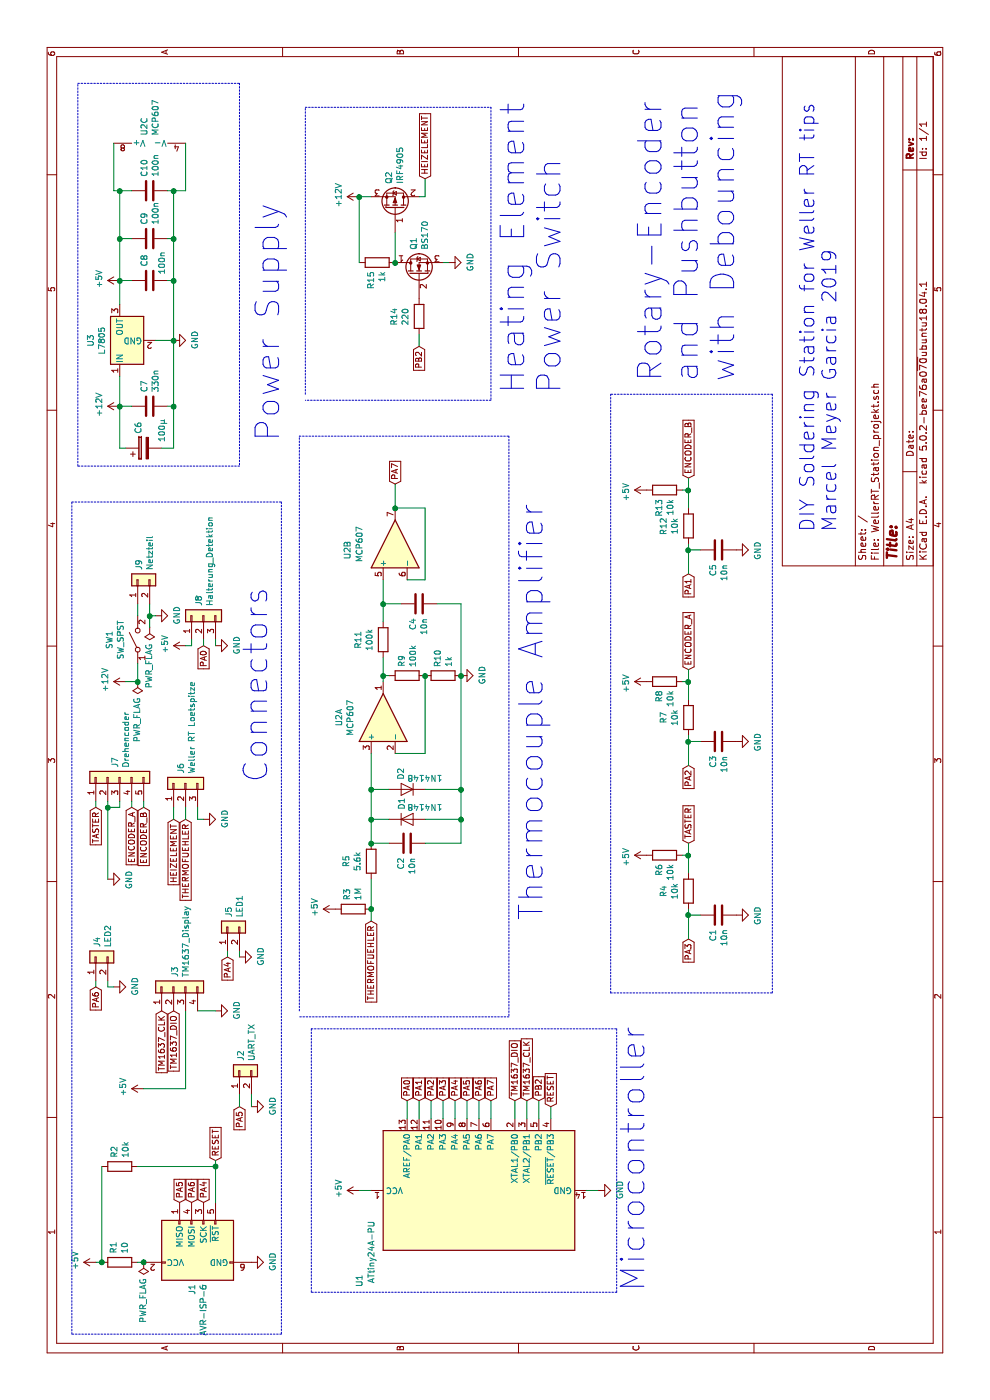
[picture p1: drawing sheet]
EESchema Schematic File Version 4
LIBS:WellerRT_Station_projekt-cache
EELAYER 26 0
EELAYER END
$Descr A4 11693 8268
encoding utf-8
Sheet 1 1
Title ""
Date ""
Rev ""
Comp ""
Comment1 ""
Comment2 ""
Comment3 ""
Comment4 ""
$EndDescr
$Comp
L ATtiny3216:ATtiny24A-PU U1
U 1 1
P 1750 4000
F 0 "U1" H 1050 5000 50  0000 R CNN
F 1 "ATtiny24A-PU" H 1500 4900 50  0000 R CNN
F 2 "Package_DIP:DIP-14_W7.62mm_Socket" H 1750 4000 50  0001 C CIN
F 3 "http://ww1.microchip.com/downloads/en/DeviceDoc/doc8183.pdf" H 1750 4000 50  0001 C CNN
	1    1750 4000
	1    0    0    -1  
$EndComp
$Comp
L Connector:AVR-ISP-6 J1
U 1 1
P 1250 1700
F 0 "J1" H 971 1797 50  0000 R CNN
F 1 "AVR-ISP-6" H 971 1704 50  0000 R CNN
F 2 "Connector_IDC:IDC-Header_2x03_P2.54mm_Vertical" V 1000 1750 50  0001 C CNN
F 3 " ~" H -25 1150 50  0001 C CNN
	1    1250 1700
	1    0    0    -1  
$EndComp
$Comp
L Regulator_Linear:L7805 U3
U 1 1
P 8850 1000
F 0 "U3" H 8850 1245 50  0000 C CNN
F 1 "L7805" H 8850 1152 50  0000 C CNN
F 2 "Package_TO_SOT_THT:TO-220-3_Horizontal_TabDown" H 8875 850 50  0001 L CIN
F 3 "http://www.st.com/content/ccc/resource/technical/document/datasheet/41/4f/b3/b0/12/d4/47/88/CD00000444.pdf/files/CD00000444.pdf/jcr:content/translations/en.CD00000444.pdf" H 8850 950 50  0001 C CNN
	1    8850 1000
	1    0    0    -1  
$EndComp
$Comp
L Amplifier_Operational:MCP602 U2
U 1 1
P 5700 3200
F 0 "U2" H 5700 3570 50  0000 C CNN
F 1 "MCP607" H 5700 3477 50  0000 C CNN
F 2 "Package_DIP:DIP-8_W7.62mm_Socket" H 5700 3200 50  0001 C CNN
F 3 "http://ww1.microchip.com/downloads/en/DeviceDoc/21314g.pdf" H 5700 3200 50  0001 C CNN
	1    5700 3200
	1    0    0    -1  
$EndComp
$Comp
L Amplifier_Operational:MCP602 U2
U 2 1
P 7150 3300
F 0 "U2" H 7100 3700 50  0000 C CNN
F 1 "MCP607" H 7150 3600 50  0000 C CNN
F 2 "Package_DIP:DIP-8_W7.62mm_Socket" H 7150 3300 50  0001 C CNN
F 3 "" H 7150 3300 50  0001 C CNN
	2    7150 3300
	1    0    0    -1  
$EndComp
$Comp
L Amplifier_Operational:MCP602 U2
U 3 1
P 10600 1250
F 0 "U2" H 10559 1297 50  0000 L CNN
F 1 "MCP607" H 10559 1204 50  0000 L CNN
F 2 "Package_DIP:DIP-8_W7.62mm_Socket" H 10600 1250 50  0001 C CNN
F 3 "http://ww1.microchip.com/downloads/en/DeviceDoc/21314g.pdf" H 10600 1250 50  0001 C CNN
	3    10600 1250
	1    0    0    -1  
$EndComp
Text GLabel 1650 1500 2    50   Input ~ 0
PA5
Text GLabel 1650 1600 2    50   Input ~ 0
PA6
Text GLabel 1650 1700 2    50   Input ~ 0
PA4
Text GLabel 2000 1800 2    50   Input ~ 0
RESET
$Comp
L power:+12V #PWR024
U 1 1
P 8300 1000
F 0 "#PWR024" H 8300 850 50  0001 C CNN
F 1 "+12V" H 8315 1175 50  0000 C CNN
F 2 "" H 8300 1000 50  0001 C CNN
F 3 "" H 8300 1000 50  0001 C CNN
	1    8300 1000
	1    0    0    -1  
$EndComp
Wire Wire Line
	8300 1000 8550 1000
$Comp
L power:GND #PWR025
U 1 1
P 8850 1450
F 0 "#PWR025" H 8850 1200 50  0001 C CNN
F 1 "GND" H 8855 1275 50  0000 C CNN
F 2 "" H 8850 1450 50  0001 C CNN
F 3 "" H 8850 1450 50  0001 C CNN
	1    8850 1450
	1    0    0    -1  
$EndComp
Wire Wire Line
	8850 1450 8850 1300
$Comp
L power:+5V #PWR026
U 1 1
P 9350 1000
F 0 "#PWR026" H 9350 850 50  0001 C CNN
F 1 "+5V" H 9365 1175 50  0000 C CNN
F 2 "" H 9350 1000 50  0001 C CNN
F 3 "" H 9350 1000 50  0001 C CNN
	1    9350 1000
	1    0    0    -1  
$EndComp
Wire Wire Line
	9350 1000 9150 1000
$Comp
L power:+5V #PWR01
U 1 1
P 1150 800
F 0 "#PWR01" H 1150 650 50  0001 C CNN
F 1 "+5V" H 1165 975 50  0000 C CNN
F 2 "" H 1150 800 50  0001 C CNN
F 3 "" H 1150 800 50  0001 C CNN
	1    1150 800 
	1    0    0    -1  
$EndComp
$Comp
L Device:R R1
U 1 1
P 1150 1000
F 0 "R1" H 1080 953 50  0000 R CNN
F 1 "10" H 1080 1046 50  0000 R CNN
F 2 "Resistor_THT:R_Axial_DIN0207_L6.3mm_D2.5mm_P2.54mm_Vertical" V 1080 1000 50  0001 C CNN
F 3 "~" H 1150 1000 50  0001 C CNN
	1    1150 1000
	-1   0    0    1   
$EndComp
Wire Wire Line
	1150 800  1150 850 
Wire Wire Line
	1150 1150 1150 1200
$Comp
L power:GND #PWR02
U 1 1
P 1150 2100
F 0 "#PWR02" H 1150 1850 50  0001 C CNN
F 1 "GND" H 1155 1925 50  0000 C CNN
F 2 "" H 1150 2100 50  0001 C CNN
F 3 "" H 1150 2100 50  0001 C CNN
	1    1150 2100
	1    0    0    -1  
$EndComp
Text GLabel 2500 3900 2    50   Input ~ 0
PA5
Text GLabel 2500 4000 2    50   Input ~ 0
PA6
Text GLabel 2500 3800 2    50   Input ~ 0
PA4
Text GLabel 2450 4600 2    50   Input ~ 0
RESET
Wire Wire Line
	2500 3900 2350 3900
Wire Wire Line
	2500 4000 2350 4000
Wire Wire Line
	2500 3800 2350 3800
$Comp
L Device:R R2
U 1 1
P 1950 1000
F 0 "R2" H 2020 1047 50  0000 L CNN
F 1 "10k" H 2020 954 50  0000 L CNN
F 2 "Resistor_THT:R_Axial_DIN0207_L6.3mm_D2.5mm_P2.54mm_Vertical" V 1880 1000 50  0001 C CNN
F 3 "~" H 1950 1000 50  0001 C CNN
	1    1950 1000
	1    0    0    -1  
$EndComp
Wire Wire Line
	1950 850  1150 850 
Wire Wire Line
	2350 4600 2450 4600
Connection ~ 1150 850 
Wire Wire Line
	1950 1150 1950 1800
Wire Wire Line
	1950 1800 2000 1800
Wire Wire Line
	1950 1800 1650 1800
Connection ~ 1950 1800
$Comp
L power:+5V #PWR03
U 1 1
P 1750 3000
F 0 "#PWR03" H 1750 2850 50  0001 C CNN
F 1 "+5V" H 1765 3175 50  0000 C CNN
F 2 "" H 1750 3000 50  0001 C CNN
F 3 "" H 1750 3000 50  0001 C CNN
	1    1750 3000
	1    0    0    -1  
$EndComp
Wire Wire Line
	1750 3000 1750 3100
$Comp
L power:GND #PWR027
U 1 1
P 9500 3750
F 0 "#PWR027" H 9500 3500 50  0001 C CNN
F 1 "GND" H 9505 3575 50  0000 C CNN
F 2 "" H 9500 3750 50  0001 C CNN
F 3 "" H 9500 3750 50  0001 C CNN
	1    9500 3750
	1    0    0    -1  
$EndComp
Wire Wire Line
	1750 4900 1750 5000
$Comp
L Device:C C7
U 1 1
P 8300 1250
F 0 "C7" H 8415 1297 50  0000 L CNN
F 1 "330n" H 8415 1204 50  0000 L CNN
F 2 "Capacitor_THT:C_Disc_D3.0mm_W2.0mm_P2.50mm" H 8338 1100 50  0001 C CNN
F 3 "~" H 8300 1250 50  0001 C CNN
	1    8300 1250
	1    0    0    -1  
$EndComp
Wire Wire Line
	8300 1000 8300 1100
Connection ~ 8300 1000
Wire Wire Line
	8300 1400 8300 1450
Wire Wire Line
	8300 1450 8850 1450
Connection ~ 8850 1450
$Comp
L Device:C C8
U 1 1
P 9350 1250
F 0 "C8" H 9465 1297 50  0000 L CNN
F 1 "100n" H 9400 1150 50  0000 L CNN
F 2 "Capacitor_THT:C_Disc_D3.0mm_W2.0mm_P2.50mm" H 9388 1100 50  0001 C CNN
F 3 "~" H 9350 1250 50  0001 C CNN
	1    9350 1250
	1    0    0    -1  
$EndComp
$Comp
L Device:C C9
U 1 1
P 9700 1250
F 0 "C9" H 9815 1297 50  0000 L CNN
F 1 "100n" H 9815 1204 50  0000 L CNN
F 2 "Capacitor_THT:C_Disc_D3.0mm_W2.0mm_P2.50mm" H 9738 1100 50  0001 C CNN
F 3 "~" H 9700 1250 50  0001 C CNN
	1    9700 1250
	1    0    0    -1  
$EndComp
Wire Wire Line
	9350 1000 9700 1000
Wire Wire Line
	9700 1000 9700 1100
Connection ~ 9350 1000
Wire Wire Line
	9350 1000 9350 1100
Wire Wire Line
	9350 1400 9350 1450
Wire Wire Line
	9350 1450 8850 1450
Wire Wire Line
	9700 1400 9700 1450
Wire Wire Line
	9700 1450 9350 1450
Connection ~ 9350 1450
$Comp
L Device:C C10
U 1 1
P 10100 1250
F 0 "C10" H 10215 1297 50  0000 L CNN
F 1 "100n" H 10215 1204 50  0000 L CNN
F 2 "Capacitor_THT:C_Disc_D3.0mm_W2.0mm_P2.50mm" H 10138 1100 50  0001 C CNN
F 3 "~" H 10100 1250 50  0001 C CNN
	1    10100 1250
	1    0    0    -1  
$EndComp
Wire Wire Line
	10100 1100 10100 1000
Wire Wire Line
	10100 1000 9700 1000
Connection ~ 9700 1000
Wire Wire Line
	10100 1400 10100 1450
Wire Wire Line
	10100 1450 9700 1450
Connection ~ 9700 1450
Wire Wire Line
	10500 950  10100 950 
Wire Wire Line
	10100 950  10100 1000
Connection ~ 10100 1000
Wire Wire Line
	10100 1450 10100 1550
Wire Wire Line
	10100 1550 10500 1550
Connection ~ 10100 1450
$Comp
L Device:R R9
U 1 1
P 6050 3400
F 0 "R9" H 6120 3447 50  0000 L CNN
F 1 "100k" H 6120 3354 50  0000 L CNN
F 2 "Resistor_THT:R_Axial_DIN0207_L6.3mm_D2.5mm_P2.54mm_Vertical" V 5980 3400 50  0001 C CNN
F 3 "~" H 6050 3400 50  0001 C CNN
	1    6050 3400
	1    0    0    -1  
$EndComp
$Comp
L Device:R R10
U 1 1
P 6050 3700
F 0 "R10" H 6120 3747 50  0000 L CNN
F 1 "1k" H 6120 3654 50  0000 L CNN
F 2 "Resistor_THT:R_Axial_DIN0207_L6.3mm_D2.5mm_P2.54mm_Vertical" V 5980 3700 50  0001 C CNN
F 3 "~" H 6050 3700 50  0001 C CNN
	1    6050 3700
	1    0    0    -1  
$EndComp
Wire Wire Line
	6000 3200 6050 3200
Wire Wire Line
	6050 3200 6050 3250
Wire Wire Line
	6050 3550 5400 3550
Wire Wire Line
	5400 3550 5400 3300
$Comp
L power:GND #PWR018
U 1 1
P 6050 3850
F 0 "#PWR018" H 6050 3600 50  0001 C CNN
F 1 "GND" H 6055 3675 50  0000 C CNN
F 2 "" H 6050 3850 50  0001 C CNN
F 3 "" H 6050 3850 50  0001 C CNN
	1    6050 3850
	1    0    0    -1  
$EndComp
Connection ~ 6050 3550
$Comp
L Device:R R5
U 1 1
P 4500 3100
F 0 "R5" V 4290 3100 50  0000 C CNN
F 1 "5.6k" V 4383 3100 50  0000 C CNN
F 2 "Resistor_THT:R_Axial_DIN0207_L6.3mm_D2.5mm_P2.54mm_Vertical" V 4430 3100 50  0001 C CNN
F 3 "~" H 4500 3100 50  0001 C CNN
	1    4500 3100
	0    1    1    0   
$EndComp
$Comp
L Device:D D1
U 1 1
P 4850 3400
F 0 "D1" V 4803 3479 50  0000 L CNN
F 1 "1N4148" H 4850 3750 50  0000 L CNN
F 2 "Diode_THT:D_DO-35_SOD27_P2.54mm_Vertical_AnodeUp" H 4850 3400 50  0001 C CNN
F 3 "1N4148" H 4850 3400 50  0001 C CNN
	1    4850 3400
	0    1    1    0   
$EndComp
$Comp
L Device:D D2
U 1 1
P 5100 3400
F 0 "D2" V 5147 3321 50  0000 R CNN
F 1 "1N4148" H 5100 3550 50  0000 R CNN
F 2 "Diode_THT:D_DO-35_SOD27_P2.54mm_Vertical_AnodeUp" H 5100 3400 50  0001 C CNN
F 3 "~" H 5100 3400 50  0001 C CNN
	1    5100 3400
	0    -1   -1   0   
$EndComp
$Comp
L Device:C C2
U 1 1
P 4650 3400
F 0 "C2" H 4535 3353 50  0000 R CNN
F 1 "10n" H 4535 3446 50  0000 R CNN
F 2 "Capacitor_THT:C_Disc_D3.0mm_W2.0mm_P2.50mm" H 4688 3250 50  0001 C CNN
F 3 "~" H 4650 3400 50  0001 C CNN
	1    4650 3400
	1    0    0    1   
$EndComp
$Comp
L Device:R R3
U 1 1
P 4100 2950
F 0 "R3" H 4030 2903 50  0000 R CNN
F 1 "1M" H 4030 2996 50  0000 R CNN
F 2 "Resistor_THT:R_Axial_DIN0207_L6.3mm_D2.5mm_P2.54mm_Vertical" V 4030 2950 50  0001 C CNN
F 3 "~" H 4100 2950 50  0001 C CNN
	1    4100 2950
	-1   0    0    1   
$EndComp
$Comp
L power:+5V #PWR011
U 1 1
P 4100 2800
F 0 "#PWR011" H 4100 2650 50  0001 C CNN
F 1 "+5V" H 4115 2975 50  0000 C CNN
F 2 "" H 4100 2800 50  0001 C CNN
F 3 "" H 4100 2800 50  0001 C CNN
	1    4100 2800
	1    0    0    -1  
$EndComp
Wire Wire Line
	4100 3100 4350 3100
Wire Wire Line
	4650 3100 4850 3100
Wire Wire Line
	5100 3250 5100 3100
Connection ~ 5100 3100
Wire Wire Line
	5100 3100 5400 3100
Wire Wire Line
	4850 3250 4850 3100
Connection ~ 4850 3100
Wire Wire Line
	4850 3100 5100 3100
Wire Wire Line
	4650 3250 4650 3100
Connection ~ 4650 3100
Wire Wire Line
	6050 3850 5100 3850
Wire Wire Line
	4650 3850 4650 3550
Connection ~ 6050 3850
Wire Wire Line
	4850 3550 4850 3850
Connection ~ 4850 3850
Wire Wire Line
	4850 3850 4650 3850
Wire Wire Line
	5100 3550 5100 3850
Connection ~ 5100 3850
Wire Wire Line
	5100 3850 4850 3850
$Comp
L Device:R R11
U 1 1
P 6350 3200
F 0 "R11" V 6140 3200 50  0000 C CNN
F 1 "100k" V 6233 3200 50  0000 C CNN
F 2 "Resistor_THT:R_Axial_DIN0207_L6.3mm_D2.5mm_P2.54mm_Vertical" V 6280 3200 50  0001 C CNN
F 3 "~" H 6350 3200 50  0001 C CNN
	1    6350 3200
	0    1    1    0   
$EndComp
Wire Wire Line
	6200 3200 6050 3200
Connection ~ 6050 3200
$Comp
L Device:C C4
U 1 1
P 6650 3500
F 0 "C4" H 6535 3453 50  0000 R CNN
F 1 "10n" H 6535 3546 50  0000 R CNN
F 2 "Capacitor_THT:C_Disc_D3.0mm_W2.0mm_P2.50mm" H 6688 3350 50  0001 C CNN
F 3 "~" H 6650 3500 50  0001 C CNN
	1    6650 3500
	1    0    0    1   
$EndComp
Wire Wire Line
	6650 3650 6650 3850
Wire Wire Line
	6650 3850 6050 3850
Wire Wire Line
	6650 3350 6650 3200
Wire Wire Line
	6650 3200 6500 3200
Connection ~ 6650 3200
Wire Wire Line
	6650 3200 6850 3200
Wire Wire Line
	6850 3400 6850 3550
Wire Wire Line
	6850 3550 7450 3550
Wire Wire Line
	7450 3550 7450 3300
Text GLabel 7650 3300 2    50   Input ~ 0
PA7
Wire Wire Line
	7650 3300 7450 3300
Connection ~ 7450 3300
Text GLabel 2500 3500 2    50   Input ~ 0
PA1
Wire Wire Line
	2500 3500 2350 3500
Text GLabel 4000 3100 0    50   Input ~ 0
THERMOFUEHLER
Wire Wire Line
	4000 3100 4100 3100
Connection ~ 4100 3100
$Comp
L Connector_Generic:Conn_01x03 J6
U 1 1
P 5150 1550
F 0 "J6" H 5230 1593 50  0000 L CNN
F 1 "Weller RT Loetspitze" H 5230 1500 50  0000 L CNN
F 2 "TerminalBlock_RND:TerminalBlock_RND_205-00233_1x03_P5.08mm_Horizontal" H 5150 1550 50  0001 C CNN
F 3 "~" H 5150 1550 50  0001 C CNN
	1    5150 1550
	1    0    0    -1  
$EndComp
Text GLabel 4850 1550 0    50   Input ~ 0
THERMOFUEHLER
Wire Wire Line
	4850 1550 4950 1550
Text GLabel 4850 1450 0    50   Input ~ 0
HEIZELEMENT
Wire Wire Line
	4850 1450 4950 1450
$Comp
L power:GND #PWR014
U 1 1
P 4850 1700
F 0 "#PWR014" H 4850 1450 50  0001 C CNN
F 1 "GND" H 4855 1525 50  0000 C CNN
F 2 "" H 4850 1700 50  0001 C CNN
F 3 "" H 4850 1700 50  0001 C CNN
	1    4850 1700
	1    0    0    -1  
$EndComp
Wire Wire Line
	4850 1700 4850 1650
Wire Wire Line
	4850 1650 4950 1650
$Comp
L Transistor_FET:IRF4905 Q2
U 1 1
P 9950 3300
F 0 "Q2" H 10156 3253 50  0000 L CNN
F 1 "IRF4905" H 10156 3346 50  0000 L CNN
F 2 "Package_TO_SOT_THT:TO-220-3_Vertical" H 10150 3225 50  0001 L CIN
F 3 "http://www.infineon.com/dgdl/irf4905.pdf?fileId=5546d462533600a4015355e32165197c" H 9950 3300 50  0001 L CNN
	1    9950 3300
	1    0    0    1   
$EndComp
$Comp
L Transistor_FET:BS170 Q1
U 1 1
P 9400 3500
F 0 "Q1" H 9606 3547 50  0000 L CNN
F 1 "BS170" H 9606 3454 50  0000 L CNN
F 2 "Package_TO_SOT_THT:TO-92_Inline" H 9600 3425 50  0001 L CIN
F 3 "http://www.fairchildsemi.com/ds/BS/BS170.pdf" H 9400 3500 50  0001 L CNN
	1    9400 3500
	1    0    0    -1  
$EndComp
$Comp
L power:+12V #PWR028
U 1 1
P 10050 3000
F 0 "#PWR028" H 10050 2850 50  0001 C CNN
F 1 "+12V" H 10065 3175 50  0000 C CNN
F 2 "" H 10050 3000 50  0001 C CNN
F 3 "" H 10050 3000 50  0001 C CNN
	1    10050 3000
	1    0    0    -1  
$EndComp
Wire Wire Line
	10050 3100 10050 3000
$Comp
L Device:R R15
U 1 1
P 9500 3150
F 0 "R15" H 9431 3103 50  0000 R CNN
F 1 "1k" H 9431 3196 50  0000 R CNN
F 2 "Resistor_THT:R_Axial_DIN0207_L6.3mm_D2.5mm_P2.54mm_Vertical" V 9430 3150 50  0001 C CNN
F 3 "~" H 9500 3150 50  0001 C CNN
	1    9500 3150
	1    0    0    1   
$EndComp
Wire Wire Line
	9500 3000 10050 3000
Connection ~ 10050 3000
Wire Wire Line
	9500 3300 9750 3300
Connection ~ 9500 3300
$Comp
L Device:R R14
U 1 1
P 9050 3500
F 0 "R14" V 8840 3500 50  0000 C CNN
F 1 "220" V 8933 3500 50  0000 C CNN
F 2 "Resistor_THT:R_Axial_DIN0207_L6.3mm_D2.5mm_P2.54mm_Vertical" V 8980 3500 50  0001 C CNN
F 3 "~" H 9050 3500 50  0001 C CNN
	1    9050 3500
	0    -1   1    0   
$EndComp
Text GLabel 8800 3500 0    50   Input ~ 0
PB2
Wire Wire Line
	8800 3500 8900 3500
Text GLabel 10200 3550 2    50   Input ~ 0
HEIZELEMENT
Wire Wire Line
	10200 3550 10050 3550
Wire Wire Line
	10050 3550 10050 3500
$Comp
L Connector_Generic:Conn_01x05 J7
U 1 1
P 5200 1000
F 0 "J7" H 5280 1043 50  0000 L CNN
F 1 "Drehencoder" H 5280 950 50  0000 L CNN
F 2 "Connector_PinHeader_2.54mm:PinHeader_1x05_P2.54mm_Vertical" H 5200 1000 50  0001 C CNN
F 3 "~" H 5200 1000 50  0001 C CNN
	1    5200 1000
	1    0    0    -1  
$EndComp
$Comp
L Device:R R6
U 1 1
P 4550 5550
F 0 "R6" H 4620 5597 50  0000 L CNN
F 1 "10k" H 4620 5504 50  0000 L CNN
F 2 "Resistor_THT:R_Axial_DIN0207_L6.3mm_D2.5mm_P2.54mm_Vertical" V 4480 5550 50  0001 C CNN
F 3 "~" H 4550 5550 50  0001 C CNN
	1    4550 5550
	-1   0    0    -1  
$EndComp
$Comp
L Device:R R4
U 1 1
P 4250 5750
F 0 "R4" V 4040 5750 50  0000 C CNN
F 1 "10k" V 4133 5750 50  0000 C CNN
F 2 "Resistor_THT:R_Axial_DIN0207_L6.3mm_D2.5mm_P2.54mm_Vertical" V 4180 5750 50  0001 C CNN
F 3 "~" H 4250 5750 50  0001 C CNN
	1    4250 5750
	0    -1   1    0   
$EndComp
$Comp
L Device:C C1
U 1 1
P 4050 6000
F 0 "C1" H 4165 6047 50  0000 L CNN
F 1 "10n" H 4165 5954 50  0000 L CNN
F 2 "Capacitor_THT:C_Disc_D3.0mm_W2.0mm_P2.50mm" H 4088 5850 50  0001 C CNN
F 3 "~" H 4050 6000 50  0001 C CNN
	1    4050 6000
	-1   0    0    -1  
$EndComp
Wire Wire Line
	4550 5700 4550 5750
Wire Wire Line
	4550 5750 4400 5750
Wire Wire Line
	4100 5750 4050 5750
Wire Wire Line
	4050 5750 4050 5850
$Comp
L power:+5V #PWR013
U 1 1
P 4550 5400
F 0 "#PWR013" H 4550 5250 50  0001 C CNN
F 1 "+5V" H 4565 5575 50  0000 C CNN
F 2 "" H 4550 5400 50  0001 C CNN
F 3 "" H 4550 5400 50  0001 C CNN
	1    4550 5400
	-1   0    0    -1  
$EndComp
$Comp
L power:GND #PWR010
U 1 1
P 4050 6150
F 0 "#PWR010" H 4050 5900 50  0001 C CNN
F 1 "GND" H 4055 5975 50  0000 C CNN
F 2 "" H 4050 6150 50  0001 C CNN
F 3 "" H 4050 6150 50  0001 C CNN
	1    4050 6150
	-1   0    0    -1  
$EndComp
Text GLabel 2500 4100 2    50   Input ~ 0
PA7
Wire Wire Line
	2500 4100 2350 4100
Text GLabel 3850 5750 0    50   Input ~ 0
PA3
Wire Wire Line
	3850 5750 4050 5750
Connection ~ 4050 5750
$Comp
L power:GND #PWR012
U 1 1
P 4350 900
F 0 "#PWR012" H 4350 650 50  0001 C CNN
F 1 "GND" H 4355 725 50  0000 C CNN
F 2 "" H 4350 900 50  0001 C CNN
F 3 "" H 4350 900 50  0001 C CNN
	1    4350 900 
	-1   0    0    -1  
$EndComp
Wire Wire Line
	4350 900  4950 900 
Text GLabel 4950 800  0    50   Input ~ 0
TASTER
Wire Wire Line
	4950 800  5000 800 
Wire Wire Line
	5000 1000 4950 1000
Wire Wire Line
	4950 1000 4950 900 
Connection ~ 4950 900 
Wire Wire Line
	4950 900  5000 900 
Text GLabel 4950 1100 0    50   Input ~ 0
ENCODER_A
Text GLabel 4950 1200 0    50   Input ~ 0
ENCODER_B
Wire Wire Line
	4950 1100 5000 1100
Wire Wire Line
	5000 1200 4950 1200
Text GLabel 6100 5750 2    50   Input ~ 0
ENCODER_A
Text GLabel 7700 5750 2    50   Input ~ 0
ENCODER_B
Text GLabel 4650 5750 2    50   Input ~ 0
TASTER
Wire Wire Line
	4650 5750 4550 5750
Connection ~ 4550 5750
$Comp
L Device:R R8
U 1 1
P 6000 5550
F 0 "R8" H 6070 5597 50  0000 L CNN
F 1 "10k" H 6070 5504 50  0000 L CNN
F 2 "Resistor_THT:R_Axial_DIN0207_L6.3mm_D2.5mm_P2.54mm_Vertical" V 5930 5550 50  0001 C CNN
F 3 "~" H 6000 5550 50  0001 C CNN
	1    6000 5550
	-1   0    0    -1  
$EndComp
$Comp
L Device:R R7
U 1 1
P 5700 5750
F 0 "R7" V 5490 5750 50  0000 C CNN
F 1 "10k" V 5583 5750 50  0000 C CNN
F 2 "Resistor_THT:R_Axial_DIN0207_L6.3mm_D2.5mm_P2.54mm_Vertical" V 5630 5750 50  0001 C CNN
F 3 "~" H 5700 5750 50  0001 C CNN
	1    5700 5750
	0    -1   1    0   
$EndComp
$Comp
L Device:C C3
U 1 1
P 5500 6000
F 0 "C3" H 5615 6047 50  0000 L CNN
F 1 "10n" H 5615 5954 50  0000 L CNN
F 2 "Capacitor_THT:C_Disc_D3.0mm_W2.0mm_P2.50mm" H 5538 5850 50  0001 C CNN
F 3 "~" H 5500 6000 50  0001 C CNN
	1    5500 6000
	-1   0    0    -1  
$EndComp
Wire Wire Line
	6000 5700 6000 5750
Wire Wire Line
	6000 5750 5850 5750
Wire Wire Line
	5550 5750 5500 5750
Wire Wire Line
	5500 5750 5500 5850
$Comp
L power:+5V #PWR017
U 1 1
P 6000 5400
F 0 "#PWR017" H 6000 5250 50  0001 C CNN
F 1 "+5V" H 6015 5575 50  0000 C CNN
F 2 "" H 6000 5400 50  0001 C CNN
F 3 "" H 6000 5400 50  0001 C CNN
	1    6000 5400
	-1   0    0    -1  
$EndComp
$Comp
L power:GND #PWR015
U 1 1
P 5500 6150
F 0 "#PWR015" H 5500 5900 50  0001 C CNN
F 1 "GND" H 5505 5975 50  0000 C CNN
F 2 "" H 5500 6150 50  0001 C CNN
F 3 "" H 5500 6150 50  0001 C CNN
	1    5500 6150
	-1   0    0    -1  
$EndComp
Text GLabel 5300 5750 0    50   Input ~ 0
PA2
Wire Wire Line
	5300 5750 5500 5750
Connection ~ 5500 5750
Wire Wire Line
	6100 5750 6000 5750
Connection ~ 6000 5750
$Comp
L Device:R R13
U 1 1
P 7600 5550
F 0 "R13" H 7670 5597 50  0000 L CNN
F 1 "10k" H 7670 5504 50  0000 L CNN
F 2 "Resistor_THT:R_Axial_DIN0207_L6.3mm_D2.5mm_P2.54mm_Vertical" V 7530 5550 50  0001 C CNN
F 3 "~" H 7600 5550 50  0001 C CNN
	1    7600 5550
	-1   0    0    -1  
$EndComp
$Comp
L Device:R R12
U 1 1
P 7300 5750
F 0 "R12" V 7090 5750 50  0000 C CNN
F 1 "10k" V 7183 5750 50  0000 C CNN
F 2 "Resistor_THT:R_Axial_DIN0207_L6.3mm_D2.5mm_P2.54mm_Vertical" V 7230 5750 50  0001 C CNN
F 3 "~" H 7300 5750 50  0001 C CNN
	1    7300 5750
	0    -1   1    0   
$EndComp
$Comp
L Device:C C5
U 1 1
P 7100 6000
F 0 "C5" H 7215 6047 50  0000 L CNN
F 1 "10n" H 7215 5954 50  0000 L CNN
F 2 "Capacitor_THT:C_Disc_D3.0mm_W2.0mm_P2.50mm" H 7138 5850 50  0001 C CNN
F 3 "~" H 7100 6000 50  0001 C CNN
	1    7100 6000
	-1   0    0    -1  
$EndComp
Wire Wire Line
	7600 5700 7600 5750
Wire Wire Line
	7600 5750 7450 5750
Wire Wire Line
	7150 5750 7100 5750
Wire Wire Line
	7100 5750 7100 5850
$Comp
L power:+5V #PWR023
U 1 1
P 7600 5400
F 0 "#PWR023" H 7600 5250 50  0001 C CNN
F 1 "+5V" H 7615 5575 50  0000 C CNN
F 2 "" H 7600 5400 50  0001 C CNN
F 3 "" H 7600 5400 50  0001 C CNN
	1    7600 5400
	-1   0    0    -1  
$EndComp
$Comp
L power:GND #PWR022
U 1 1
P 7100 6150
F 0 "#PWR022" H 7100 5900 50  0001 C CNN
F 1 "GND" H 7105 5975 50  0000 C CNN
F 2 "" H 7100 6150 50  0001 C CNN
F 3 "" H 7100 6150 50  0001 C CNN
	1    7100 6150
	-1   0    0    -1  
$EndComp
Text GLabel 6900 5750 0    50   Input ~ 0
PA1
Wire Wire Line
	6900 5750 7100 5750
Connection ~ 7100 5750
Wire Wire Line
	7700 5750 7600 5750
Connection ~ 7600 5750
Text GLabel 2500 3600 2    50   Input ~ 0
PA2
Text GLabel 2500 3700 2    50   Input ~ 0
PA3
Wire Wire Line
	2500 3700 2350 3700
Wire Wire Line
	2350 3600 2500 3600
Text GLabel 2500 4500 2    50   Input ~ 0
PB2
Wire Wire Line
	2500 4500 2350 4500
Text GLabel 2500 4300 2    50   Input ~ 0
TM1637_DIO
Text GLabel 2500 4400 2    50   Input ~ 0
TM1637_CLK
Wire Wire Line
	2500 4300 2350 4300
Wire Wire Line
	2500 4400 2350 4400
$Comp
L Connector_Generic:Conn_01x04 J3
U 1 1
P 3450 1450
F 0 "J3" H 3530 1443 50  0000 L CNN
F 1 "TM1637_Display" H 3530 1350 50  0000 L CNN
F 2 "Connector_PinHeader_2.54mm:PinHeader_1x04_P2.54mm_Vertical" H 3450 1450 50  0001 C CNN
F 3 "~" H 3450 1450 50  0001 C CNN
	1    3450 1450
	1    0    0    -1  
$EndComp
$Comp
L power:GND #PWR07
U 1 1
P 3250 1800
F 0 "#PWR07" H 3250 1550 50  0001 C CNN
F 1 "GND" H 3255 1625 50  0000 C CNN
F 2 "" H 3250 1800 50  0001 C CNN
F 3 "" H 3250 1800 50  0001 C CNN
	1    3250 1800
	1    0    0    -1  
$EndComp
Wire Wire Line
	3250 1800 3250 1650
$Comp
L power:+5V #PWR06
U 1 1
P 2600 1200
F 0 "#PWR06" H 2600 1050 50  0001 C CNN
F 1 "+5V" H 2615 1375 50  0000 C CNN
F 2 "" H 2600 1200 50  0001 C CNN
F 3 "" H 2600 1200 50  0001 C CNN
	1    2600 1200
	1    0    0    -1  
$EndComp
Text GLabel 3250 1450 0    50   Input ~ 0
TM1637_DIO
Text GLabel 3250 1350 0    50   Input ~ 0
TM1637_CLK
Wire Wire Line
	2600 1200 2600 1550
Wire Wire Line
	2600 1550 3250 1550
$Comp
L Connector_Generic:Conn_01x02 J9
U 1 1
P 6850 1150
F 0 "J9" H 6930 1143 50  0000 L CNN
F 1 "Netzteil" H 6930 1050 50  0000 L CNN
F 2 "TerminalBlock_RND:TerminalBlock_RND_205-00232_1x02_P5.08mm_Horizontal" H 6850 1150 50  0001 C CNN
F 3 "~" H 6850 1150 50  0001 C CNN
	1    6850 1150
	1    0    0    -1  
$EndComp
$Comp
L power:GND #PWR021
U 1 1
P 6550 1300
F 0 "#PWR021" H 6550 1050 50  0001 C CNN
F 1 "GND" H 6555 1125 50  0000 C CNN
F 2 "" H 6550 1300 50  0001 C CNN
F 3 "" H 6550 1300 50  0001 C CNN
	1    6550 1300
	1    0    0    -1  
$EndComp
Wire Wire Line
	6550 1300 6550 1250
Wire Wire Line
	6550 1250 6650 1250
$Comp
L power:+12V #PWR016
U 1 1
P 6000 1050
F 0 "#PWR016" H 6000 900 50  0001 C CNN
F 1 "+12V" H 6015 1225 50  0000 C CNN
F 2 "" H 6000 1050 50  0001 C CNN
F 3 "" H 6000 1050 50  0001 C CNN
	1    6000 1050
	1    0    0    -1  
$EndComp
Wire Notes Line
	550  600  7500 600 
Wire Notes Line
	7500 600  7500 2350
Wire Notes Line
	7500 2350 550  2350
Wire Notes Line
	550  2350 550  600 
Text Notes 5150 2250 0    197  ~ 0
Connectors
Wire Notes Line
	900  2600 3100 2600
Wire Notes Line
	3100 2600 3100 5150
Wire Notes Line
	3100 5150 900  5150
Wire Notes Line
	900  5150 900  2600
Text Notes 900  5400 0    197  ~ 0
Microcontroller
Wire Notes Line
	3250 2500 8050 2500
Wire Notes Line
	8050 2500 8050 4250
Wire Notes Line
	8050 4250 3200 4250
Wire Notes Line
	3200 4250 3200 2500
Text Notes 4000 4550 0    197  ~ 0
Thermocouple Amplifier
Wire Notes Line
	8400 2550 10800 2550
Wire Notes Line
	10800 2550 10800 4100
Wire Notes Line
	10800 4100 8350 4100
Wire Notes Line
	8350 4100 8350 2550
Text Notes 8400 4700 0    197  ~ 0
Heating Element\nPower Switch
Text Notes 8000 2350 0    197  ~ 0
Power Supply
Wire Notes Line
	7800 650  11000 650 
Wire Notes Line
	11000 650  11000 2000
Wire Notes Line
	11000 2000 7800 2000
Wire Notes Line
	7800 2000 7800 650 
Wire Notes Line
	3400 5100 3400 6450
Wire Notes Line
	3400 6450 8400 6450
Wire Notes Line
	8400 6450 8400 5100
Wire Notes Line
	8400 5100 3400 5100
Text Notes 8500 6150 0    197  ~ 0
Rotary-Encoder\nand Pushbutton\nwith Debouncing
Text Notes 7250 7000 0    118  ~ 0
DIY Soldering Station for Weller RT tips\nMarcel Meyer Garcia 2019
$Comp
L power:GND #PWR04
U 1 1
P 1750 5000
F 0 "#PWR04" H 1750 4750 50  0001 C CNN
F 1 "GND" H 1755 4825 50  0000 C CNN
F 2 "" H 1750 5000 50  0001 C CNN
F 3 "" H 1750 5000 50  0001 C CNN
	1    1750 5000
	1    0    0    -1  
$EndComp
$Comp
L power:PWR_FLAG #FLG02
U 1 1
P 6000 1150
F 0 "#FLG02" H 6000 1225 50  0001 C CNN
F 1 "PWR_FLAG" V 6000 1279 50  0000 L CNN
F 2 "" H 6000 1150 50  0001 C CNN
F 3 "~" H 6000 1150 50  0001 C CNN
	1    6000 1150
	0    -1   -1   0   
$EndComp
$Comp
L power:PWR_FLAG #FLG01
U 1 1
P 1150 1200
F 0 "#FLG01" H 1150 1275 50  0001 C CNN
F 1 "PWR_FLAG" V 1150 1329 50  0000 L CNN
F 2 "" H 1150 1200 50  0001 C CNN
F 3 "~" H 1150 1200 50  0001 C CNN
	1    1150 1200
	0    -1   -1   0   
$EndComp
Connection ~ 1150 1200
Wire Wire Line
	9500 3750 9500 3700
$Comp
L power:PWR_FLAG #FLG03
U 1 1
P 6450 1250
F 0 "#FLG03" H 6450 1325 50  0001 C CNN
F 1 "PWR_FLAG" V 6450 1379 50  0000 L CNN
F 2 "" H 6450 1250 50  0001 C CNN
F 3 "~" H 6450 1250 50  0001 C CNN
	1    6450 1250
	0    -1   -1   0   
$EndComp
Wire Wire Line
	6450 1250 6550 1250
Connection ~ 6550 1250
$Comp
L Switch:SW_SPST SW1
U 1 1
P 6350 1150
F 0 "SW1" H 6350 1389 50  0000 C CNN
F 1 "SW_SPST" H 6350 1296 50  0000 C CNN
F 2 "TerminalBlock_RND:TerminalBlock_RND_205-00232_1x02_P5.08mm_Horizontal" H 6350 1150 50  0001 C CNN
F 3 "" H 6350 1150 50  0001 C CNN
	1    6350 1150
	1    0    0    -1  
$EndComp
Wire Wire Line
	6000 1050 6000 1150
Wire Wire Line
	6000 1150 6150 1150
Wire Wire Line
	6550 1150 6650 1150
Connection ~ 6000 1150
$Comp
L Connector_Generic:Conn_01x03 J8
U 1 1
P 6550 1700
F 0 "J8" H 6630 1743 50  0000 L CNN
F 1 "Halterung_Detektion" H 6630 1650 50  0000 L CNN
F 2 "Connector_PinHeader_2.54mm:PinHeader_1x03_P2.54mm_Vertical" H 6550 1700 50  0001 C CNN
F 3 "~" H 6550 1700 50  0001 C CNN
	1    6550 1700
	1    0    0    -1  
$EndComp
$Comp
L power:+5V #PWR019
U 1 1
P 6300 1550
F 0 "#PWR019" H 6300 1400 50  0001 C CNN
F 1 "+5V" H 6315 1725 50  0000 C CNN
F 2 "" H 6300 1550 50  0001 C CNN
F 3 "" H 6300 1550 50  0001 C CNN
	1    6300 1550
	1    0    0    -1  
$EndComp
Wire Wire Line
	6300 1550 6300 1600
Wire Wire Line
	6300 1600 6350 1600
$Comp
L power:GND #PWR020
U 1 1
P 6300 1800
F 0 "#PWR020" H 6300 1550 50  0001 C CNN
F 1 "GND" H 6305 1625 50  0000 C CNN
F 2 "" H 6300 1800 50  0001 C CNN
F 3 "" H 6300 1800 50  0001 C CNN
	1    6300 1800
	1    0    0    -1  
$EndComp
Wire Wire Line
	6300 1800 6350 1800
Text GLabel 2500 3400 2    50   Input ~ 0
PA0
Wire Wire Line
	2500 3400 2350 3400
Text GLabel 6300 1700 0    50   Input ~ 0
PA0
Wire Wire Line
	6300 1700 6350 1700
$Comp
L Connector_Generic:Conn_01x02 J5
U 1 1
P 3950 1900
F 0 "J5" H 4030 1893 50  0000 L CNN
F 1 "LED1" H 4030 1800 50  0000 L CNN
F 2 "Connector_PinHeader_2.54mm:PinHeader_1x02_P2.54mm_Vertical" H 3950 1900 50  0001 C CNN
F 3 "~" H 3950 1900 50  0001 C CNN
	1    3950 1900
	1    0    0    -1  
$EndComp
$Comp
L Connector_Generic:Conn_01x02 J4
U 1 1
P 3700 800
F 0 "J4" H 3780 793 50  0000 L CNN
F 1 "LED2" H 3780 700 50  0000 L CNN
F 2 "Connector_PinHeader_2.54mm:PinHeader_1x02_P2.54mm_Vertical" H 3700 800 50  0001 C CNN
F 3 "~" H 3700 800 50  0001 C CNN
	1    3700 800 
	1    0    0    -1  
$EndComp
$Comp
L power:GND #PWR08
U 1 1
P 3450 950
F 0 "#PWR08" H 3450 700 50  0001 C CNN
F 1 "GND" H 3455 775 50  0000 C CNN
F 2 "" H 3450 950 50  0001 C CNN
F 3 "" H 3450 950 50  0001 C CNN
	1    3450 950 
	1    0    0    -1  
$EndComp
$Comp
L power:GND #PWR09
U 1 1
P 3700 2000
F 0 "#PWR09" H 3700 1750 50  0001 C CNN
F 1 "GND" H 3705 1825 50  0000 C CNN
F 2 "" H 3700 2000 50  0001 C CNN
F 3 "" H 3700 2000 50  0001 C CNN
	1    3700 2000
	1    0    0    -1  
$EndComp
Wire Wire Line
	3700 2000 3750 2000
Wire Wire Line
	3450 950  3450 900 
Wire Wire Line
	3450 900  3500 900 
Text GLabel 3700 1900 0    50   Input ~ 0
PA4
Wire Wire Line
	3700 1900 3750 1900
Text GLabel 3450 800  0    50   Input ~ 0
PA6
Wire Wire Line
	3450 800  3500 800 
Text GLabel 2450 2000 0    50   Input ~ 0
PA5
$Comp
L Connector_Generic:Conn_01x02 J2
U 1 1
P 2750 2000
F 0 "J2" H 2830 1993 50  0000 L CNN
F 1 "UART_TX" H 2830 1900 50  0000 L CNN
F 2 "Connector_PinHeader_2.54mm:PinHeader_1x02_P2.54mm_Vertical" H 2750 2000 50  0001 C CNN
F 3 "~" H 2750 2000 50  0001 C CNN
	1    2750 2000
	1    0    0    -1  
$EndComp
$Comp
L power:GND #PWR05
U 1 1
P 2450 2100
F 0 "#PWR05" H 2450 1850 50  0001 C CNN
F 1 "GND" H 2455 1925 50  0000 C CNN
F 2 "" H 2450 2100 50  0001 C CNN
F 3 "" H 2450 2100 50  0001 C CNN
	1    2450 2100
	1    0    0    -1  
$EndComp
Wire Wire Line
	2450 2100 2550 2100
Wire Wire Line
	2450 2000 2550 2000
$Comp
L Device:CP C6
U 1 1
P 7950 1200
F 0 "C6" H 8069 1247 50  0000 L CNN
F 1 "100µ" H 8000 1050 50  0000 L CNN
F 2 "Capacitor_THT:CP_Radial_D5.0mm_P2.00mm" H 7988 1050 50  0001 C CNN
F 3 "~" H 7950 1200 50  0001 C CNN
	1    7950 1200
	1    0    0    -1  
$EndComp
Wire Wire Line
	7950 1050 7950 1000
Wire Wire Line
	7950 1000 8300 1000
Wire Wire Line
	7950 1350 7950 1450
Wire Wire Line
	7950 1450 8300 1450
Connection ~ 8300 1450
$EndSCHEMATC
